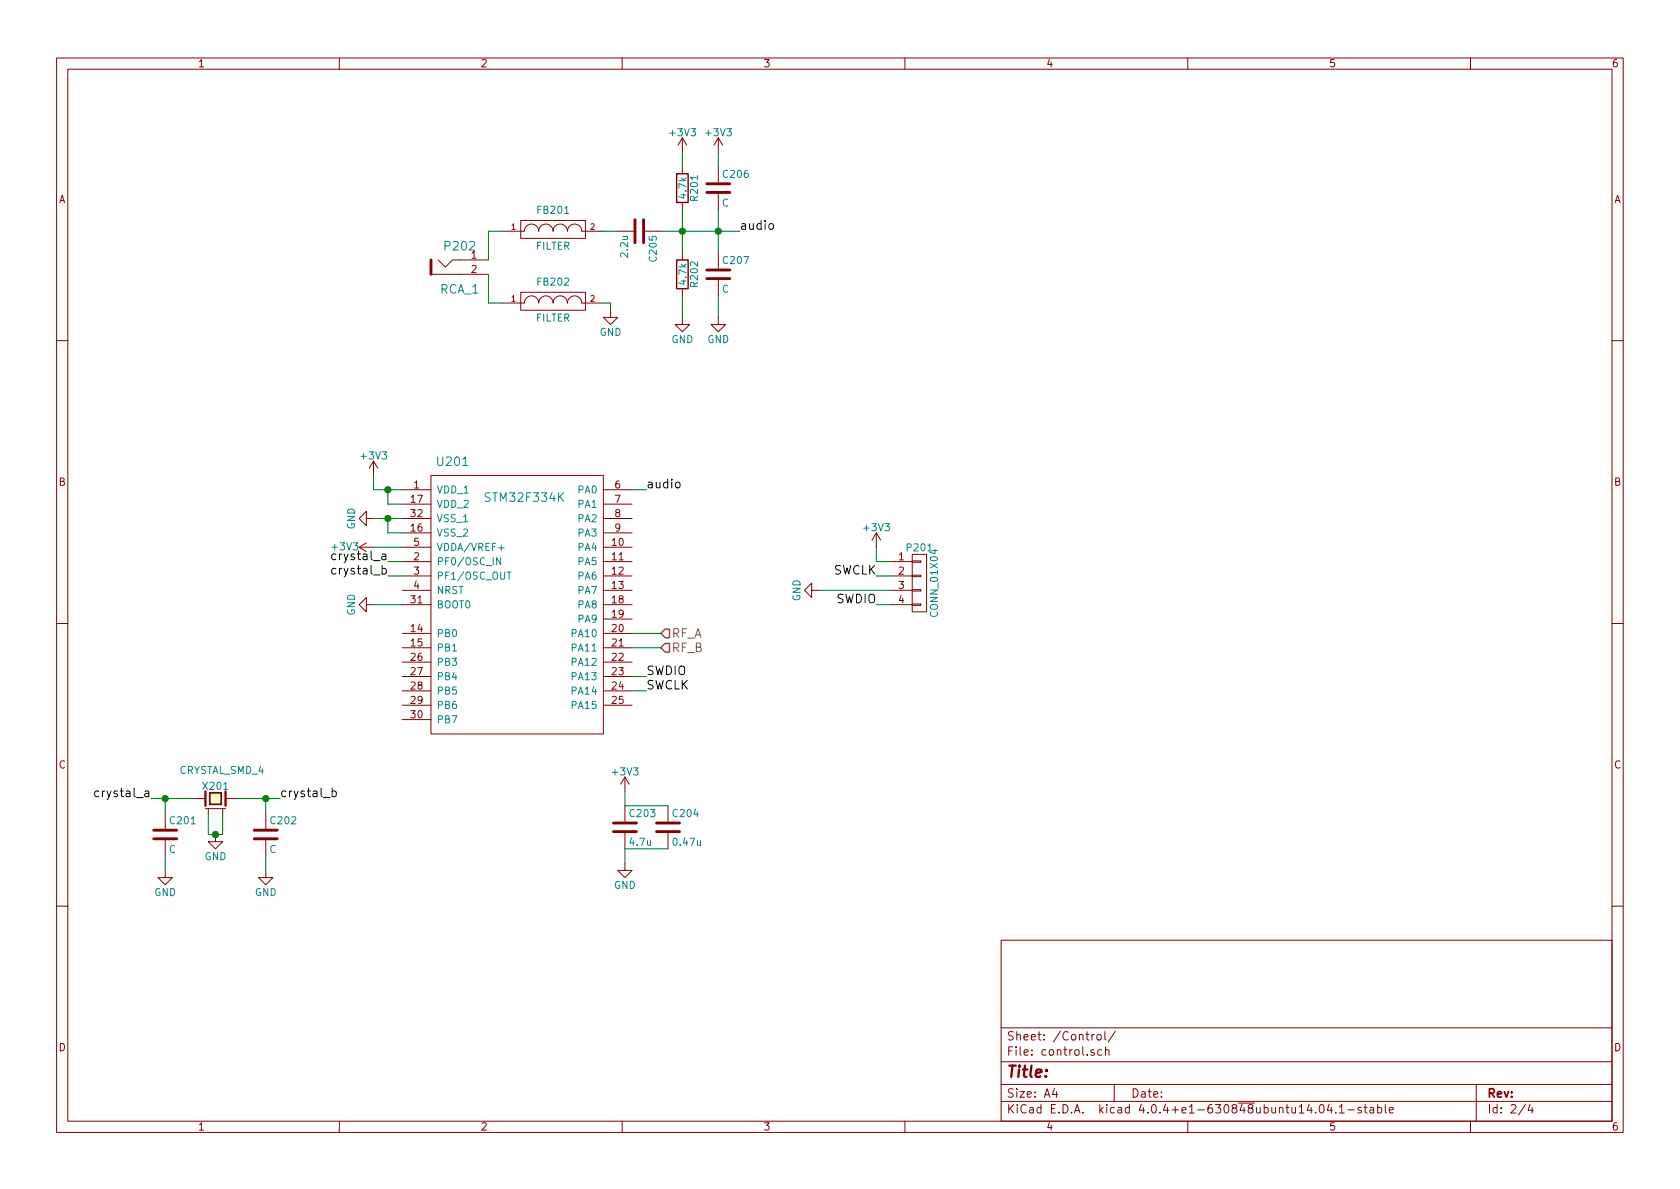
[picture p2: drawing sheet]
EESchema Schematic File Version 2
LIBS:power
LIBS:device
LIBS:transistors
LIBS:conn
LIBS:linear
LIBS:regul
LIBS:74xx
LIBS:cmos4000
LIBS:adc-dac
LIBS:memory
LIBS:xilinx
LIBS:microcontrollers
LIBS:dsp
LIBS:microchip
LIBS:analog_switches
LIBS:motorola
LIBS:texas
LIBS:intel
LIBS:audio
LIBS:interface
LIBS:digital-audio
LIBS:philips
LIBS:display
LIBS:cypress
LIBS:siliconi
LIBS:opto
LIBS:atmel
LIBS:contrib
LIBS:valves
LIBS:wbraun_ic_lib
LIBS:class_e-cache
EELAYER 25 0
EELAYER END
$Descr A4 11693 8268
encoding utf-8
Sheet 2 4
Title ""
Date ""
Rev ""
Comp ""
Comment1 ""
Comment2 ""
Comment3 ""
Comment4 ""
$EndDescr
$Comp
L STM32F334K U201
U 1 1
P 3600 4250
F 0 "U201" H 3150 5300 60  0000 C CNN
F 1 "STM32F334K" H 3650 5050 60  0000 C CNN
F 2 "Housings_QFP:LQFP-32_7x7mm_Pitch0.8mm" H 4650 4650 60  0001 C CNN
F 3 "" H 4650 4650 60  0000 C CNN
	1    3600 4250
	1    0    0    -1  
$EndComp
$Comp
L +3V3 #PWR204
U 1 1
P 2600 3300
F 0 "#PWR204" H 2600 3150 50  0001 C CNN
F 1 "+3V3" H 2600 3440 50  0000 C CNN
F 2 "" H 2600 3300 50  0000 C CNN
F 3 "" H 2600 3300 50  0000 C CNN
	1    2600 3300
	1    0    0    -1  
$EndComp
$Comp
L +3V3 #PWR206
U 1 1
P 2600 3800
F 0 "#PWR206" H 2600 3650 50  0001 C CNN
F 1 "+3V3" V 2600 4000 50  0000 C CNN
F 2 "" H 2600 3800 50  0000 C CNN
F 3 "" H 2600 3800 50  0000 C CNN
	1    2600 3800
	0    -1   -1   0   
$EndComp
$Comp
L GND #PWR205
U 1 1
P 2600 3600
F 0 "#PWR205" H 2600 3350 50  0001 C CNN
F 1 "GND" H 2600 3450 50  0000 C CNN
F 2 "" H 2600 3600 50  0000 C CNN
F 3 "" H 2600 3600 50  0000 C CNN
	1    2600 3600
	0    1    1    0   
$EndComp
$Comp
L GND #PWR207
U 1 1
P 2600 4200
F 0 "#PWR207" H 2600 3950 50  0001 C CNN
F 1 "GND" H 2600 4050 50  0000 C CNN
F 2 "" H 2600 4200 50  0000 C CNN
F 3 "" H 2600 4200 50  0000 C CNN
	1    2600 4200
	0    1    1    0   
$EndComp
Wire Wire Line
	2600 3300 2600 3400
Wire Wire Line
	2600 3400 2800 3400
Wire Wire Line
	2700 3400 2700 3500
Wire Wire Line
	2700 3500 2800 3500
Connection ~ 2700 3400
Wire Wire Line
	2800 3600 2600 3600
Wire Wire Line
	2700 3600 2700 3700
Wire Wire Line
	2700 3700 2800 3700
Connection ~ 2700 3600
Wire Wire Line
	2600 3800 2800 3800
Wire Wire Line
	2800 3900 2700 3900
Wire Wire Line
	2800 4000 2700 4000
Text Label 2700 3900 2    60   ~ 0
crystal_a
Text Label 2700 4000 2    60   ~ 0
crystal_b
Wire Wire Line
	2800 4200 2600 4200
$Comp
L CRYSTAL_SMD_4 X201
U 1 1
P 1500 5550
F 0 "X201" H 1500 5640 50  0000 C CNN
F 1 "CRYSTAL_SMD_4" H 1250 5750 50  0000 L CNN
F 2 "wbraun_smd:Crystal_3.2x2.5" H 1500 5550 50  0001 C CNN
F 3 "" H 1500 5550 50  0000 C CNN
	1    1500 5550
	1    0    0    -1  
$EndComp
$Comp
L C C201
U 1 1
P 1150 5800
F 0 "C201" H 1175 5900 50  0000 L CNN
F 1 "C" H 1175 5700 50  0000 L CNN
F 2 "Capacitors_SMD:C_0603" H 1188 5650 50  0001 C CNN
F 3 "" H 1150 5800 50  0000 C CNN
	1    1150 5800
	1    0    0    -1  
$EndComp
$Comp
L C C202
U 1 1
P 1850 5800
F 0 "C202" H 1875 5900 50  0000 L CNN
F 1 "C" H 1875 5700 50  0000 L CNN
F 2 "Capacitors_SMD:C_0603" H 1888 5650 50  0001 C CNN
F 3 "" H 1850 5800 50  0000 C CNN
	1    1850 5800
	1    0    0    -1  
$EndComp
$Comp
L GND #PWR203
U 1 1
P 1850 6050
F 0 "#PWR203" H 1850 5800 50  0001 C CNN
F 1 "GND" H 1850 5900 50  0000 C CNN
F 2 "" H 1850 6050 50  0000 C CNN
F 3 "" H 1850 6050 50  0000 C CNN
	1    1850 6050
	1    0    0    -1  
$EndComp
$Comp
L GND #PWR201
U 1 1
P 1150 6050
F 0 "#PWR201" H 1150 5800 50  0001 C CNN
F 1 "GND" H 1150 5900 50  0000 C CNN
F 2 "" H 1150 6050 50  0000 C CNN
F 3 "" H 1150 6050 50  0000 C CNN
	1    1150 6050
	1    0    0    -1  
$EndComp
Wire Wire Line
	1650 5550 1950 5550
Wire Wire Line
	1850 5550 1850 5650
Wire Wire Line
	1050 5550 1350 5550
Wire Wire Line
	1150 5550 1150 5650
Wire Wire Line
	1850 5950 1850 6050
Wire Wire Line
	1150 5950 1150 6050
Connection ~ 1850 5550
Connection ~ 1150 5550
Text Label 1050 5550 2    60   ~ 0
crystal_a
Text Label 1950 5550 0    60   ~ 0
crystal_b
Wire Wire Line
	4400 4400 4600 4400
Wire Wire Line
	4400 4500 4600 4500
Text HLabel 4600 4400 2    60   Input ~ 0
RF_A
Text HLabel 4600 4500 2    60   Input ~ 0
RF_B
$Comp
L GND #PWR202
U 1 1
P 1500 5800
F 0 "#PWR202" H 1500 5550 50  0001 C CNN
F 1 "GND" H 1500 5650 50  0000 C CNN
F 2 "" H 1500 5800 50  0000 C CNN
F 3 "" H 1500 5800 50  0000 C CNN
	1    1500 5800
	1    0    0    -1  
$EndComp
Wire Wire Line
	1550 5800 1550 5650
Wire Wire Line
	1450 5800 1550 5800
Wire Wire Line
	1450 5800 1450 5650
Connection ~ 1500 5800
Wire Wire Line
	4400 4700 4500 4700
Wire Wire Line
	4400 4800 4500 4800
Text Label 4500 4700 0    60   ~ 0
SWDIO
Text Label 4500 4800 0    60   ~ 0
SWCLK
$Comp
L CONN_01X04 P201
U 1 1
P 6400 4050
F 0 "P201" H 6400 4300 50  0000 C CNN
F 1 "CONN_01X04" V 6500 4050 50  0000 C CNN
F 2 "Pin_Headers:Pin_Header_Straight_1x04" H 6400 4050 50  0001 C CNN
F 3 "" H 6400 4050 50  0000 C CNN
	1    6400 4050
	1    0    0    -1  
$EndComp
Wire Wire Line
	6200 3900 6100 3900
Wire Wire Line
	6100 3900 6100 3800
Wire Wire Line
	5700 4100 6200 4100
Wire Wire Line
	6200 4000 6100 4000
Wire Wire Line
	6200 4200 6100 4200
Text Label 6100 4000 2    60   ~ 0
SWCLK
Text Label 6100 4200 2    60   ~ 0
SWDIO
$Comp
L GND #PWR215
U 1 1
P 5700 4100
F 0 "#PWR215" H 5700 3850 50  0001 C CNN
F 1 "GND" H 5700 3950 50  0000 C CNN
F 2 "" H 5700 4100 50  0000 C CNN
F 3 "" H 5700 4100 50  0000 C CNN
	1    5700 4100
	0    1    1    0   
$EndComp
$Comp
L +3V3 #PWR216
U 1 1
P 6100 3800
F 0 "#PWR216" H 6100 3650 50  0001 C CNN
F 1 "+3V3" H 6100 3940 50  0000 C CNN
F 2 "" H 6100 3800 50  0000 C CNN
F 3 "" H 6100 3800 50  0000 C CNN
	1    6100 3800
	1    0    0    -1  
$EndComp
$Comp
L C C203
U 1 1
P 4350 5750
F 0 "C203" H 4375 5850 50  0000 L CNN
F 1 "4.7u" H 4375 5650 50  0000 L CNN
F 2 "Capacitors_SMD:C_0603" H 4388 5600 50  0001 C CNN
F 3 "" H 4350 5750 50  0000 C CNN
	1    4350 5750
	1    0    0    -1  
$EndComp
$Comp
L C C204
U 1 1
P 4650 5750
F 0 "C204" H 4675 5850 50  0000 L CNN
F 1 "0.47u" H 4675 5650 50  0000 L CNN
F 2 "Capacitors_SMD:C_0603" H 4688 5600 50  0001 C CNN
F 3 "" H 4650 5750 50  0000 C CNN
	1    4650 5750
	1    0    0    -1  
$EndComp
$Comp
L +3V3 #PWR209
U 1 1
P 4350 5500
F 0 "#PWR209" H 4350 5350 50  0001 C CNN
F 1 "+3V3" H 4350 5640 50  0000 C CNN
F 2 "" H 4350 5500 50  0000 C CNN
F 3 "" H 4350 5500 50  0000 C CNN
	1    4350 5500
	1    0    0    -1  
$EndComp
$Comp
L GND #PWR210
U 1 1
P 4350 6000
F 0 "#PWR210" H 4350 5750 50  0001 C CNN
F 1 "GND" H 4350 5850 50  0000 C CNN
F 2 "" H 4350 6000 50  0000 C CNN
F 3 "" H 4350 6000 50  0000 C CNN
	1    4350 6000
	1    0    0    -1  
$EndComp
Wire Wire Line
	4350 5500 4350 5600
Wire Wire Line
	4350 5600 4650 5600
Wire Wire Line
	4350 5900 4350 6000
Wire Wire Line
	4350 5900 4650 5900
$Comp
L RCA_1 P202
U 1 1
P 3200 1850
F 0 "P202" H 3200 2000 60  0000 C CNN
F 1 "RCA_1" H 3200 1700 60  0000 C CNN
F 2 "wbraun_smd:RCA" H 3200 1650 60  0001 C CNN
F 3 "" H 3200 1650 60  0000 C CNN
	1    3200 1850
	-1   0    0    -1  
$EndComp
$Comp
L FILTER FB202
U 1 1
P 3850 2100
F 0 "FB202" H 3850 2250 50  0000 C CNN
F 1 "FILTER" H 3850 2000 50  0000 C CNN
F 2 "Capacitors_SMD:C_0805" H 3850 2100 50  0001 C CNN
F 3 "" H 3850 2100 50  0000 C CNN
	1    3850 2100
	1    0    0    -1  
$EndComp
$Comp
L FILTER FB201
U 1 1
P 3850 1600
F 0 "FB201" H 3850 1750 50  0000 C CNN
F 1 "FILTER" H 3850 1500 50  0000 C CNN
F 2 "Capacitors_SMD:C_0805" H 3850 1600 50  0001 C CNN
F 3 "" H 3850 1600 50  0000 C CNN
	1    3850 1600
	1    0    0    -1  
$EndComp
Wire Wire Line
	3400 1800 3400 1600
Wire Wire Line
	3400 1600 3500 1600
Wire Wire Line
	3400 1900 3400 2100
Wire Wire Line
	3400 2100 3500 2100
$Comp
L GND #PWR208
U 1 1
P 4250 2150
F 0 "#PWR208" H 4250 1900 50  0001 C CNN
F 1 "GND" H 4250 2000 50  0000 C CNN
F 2 "" H 4250 2150 50  0000 C CNN
F 3 "" H 4250 2150 50  0000 C CNN
	1    4250 2150
	1    0    0    -1  
$EndComp
$Comp
L R R201
U 1 1
P 4750 1300
F 0 "R201" V 4830 1300 50  0000 C CNN
F 1 "4.7k" V 4750 1300 50  0000 C CNN
F 2 "Resistors_SMD:R_0603" V 4680 1300 50  0001 C CNN
F 3 "" H 4750 1300 50  0000 C CNN
	1    4750 1300
	1    0    0    -1  
$EndComp
$Comp
L R R202
U 1 1
P 4750 1900
F 0 "R202" V 4830 1900 50  0000 C CNN
F 1 "4.7k" V 4750 1900 50  0000 C CNN
F 2 "Resistors_SMD:R_0603" V 4680 1900 50  0001 C CNN
F 3 "" H 4750 1900 50  0000 C CNN
	1    4750 1900
	1    0    0    -1  
$EndComp
$Comp
L C C205
U 1 1
P 4450 1600
F 0 "C205" H 4475 1700 50  0000 L CNN
F 1 "2.2u" H 4475 1500 50  0000 L CNN
F 2 "Capacitors_SMD:C_0603" H 4488 1450 50  0001 C CNN
F 3 "" H 4450 1600 50  0000 C CNN
	1    4450 1600
	0    1    1    0   
$EndComp
$Comp
L GND #PWR212
U 1 1
P 4750 2200
F 0 "#PWR212" H 4750 1950 50  0001 C CNN
F 1 "GND" H 4750 2050 50  0000 C CNN
F 2 "" H 4750 2200 50  0000 C CNN
F 3 "" H 4750 2200 50  0000 C CNN
	1    4750 2200
	1    0    0    -1  
$EndComp
$Comp
L +3V3 #PWR211
U 1 1
P 4750 1050
F 0 "#PWR211" H 4750 900 50  0001 C CNN
F 1 "+3V3" H 4750 1190 50  0000 C CNN
F 2 "" H 4750 1050 50  0000 C CNN
F 3 "" H 4750 1050 50  0000 C CNN
	1    4750 1050
	1    0    0    -1  
$EndComp
Wire Wire Line
	4200 1600 4300 1600
Wire Wire Line
	4200 2100 4250 2100
Wire Wire Line
	4250 2100 4250 2150
Wire Wire Line
	4600 1600 5150 1600
Wire Wire Line
	4750 1450 4750 1750
Connection ~ 4750 1600
Wire Wire Line
	4750 2050 4750 2200
Wire Wire Line
	4750 1150 4750 1050
Wire Wire Line
	4400 3400 4500 3400
Text Label 4500 3400 0    60   ~ 0
audio
Text Label 5150 1600 0    60   ~ 0
audio
$Comp
L C C207
U 1 1
P 5000 1900
F 0 "C207" H 5025 2000 50  0000 L CNN
F 1 "C" H 5025 1800 50  0000 L CNN
F 2 "Capacitors_SMD:C_0603" H 5038 1750 50  0001 C CNN
F 3 "" H 5000 1900 50  0000 C CNN
	1    5000 1900
	1    0    0    -1  
$EndComp
$Comp
L C C206
U 1 1
P 5000 1300
F 0 "C206" H 5025 1400 50  0000 L CNN
F 1 "C" H 5025 1200 50  0000 L CNN
F 2 "Capacitors_SMD:C_0603" H 5038 1150 50  0001 C CNN
F 3 "" H 5000 1300 50  0000 C CNN
	1    5000 1300
	1    0    0    -1  
$EndComp
$Comp
L +3V3 #PWR213
U 1 1
P 5000 1050
F 0 "#PWR213" H 5000 900 50  0001 C CNN
F 1 "+3V3" H 5000 1190 50  0000 C CNN
F 2 "" H 5000 1050 50  0000 C CNN
F 3 "" H 5000 1050 50  0000 C CNN
	1    5000 1050
	1    0    0    -1  
$EndComp
$Comp
L GND #PWR214
U 1 1
P 5000 2200
F 0 "#PWR214" H 5000 1950 50  0001 C CNN
F 1 "GND" H 5000 2050 50  0000 C CNN
F 2 "" H 5000 2200 50  0000 C CNN
F 3 "" H 5000 2200 50  0000 C CNN
	1    5000 2200
	1    0    0    -1  
$EndComp
Wire Wire Line
	5000 1050 5000 1150
Wire Wire Line
	5000 1450 5000 1750
Connection ~ 5000 1600
Wire Wire Line
	5000 2050 5000 2200
$EndSCHEMATC
